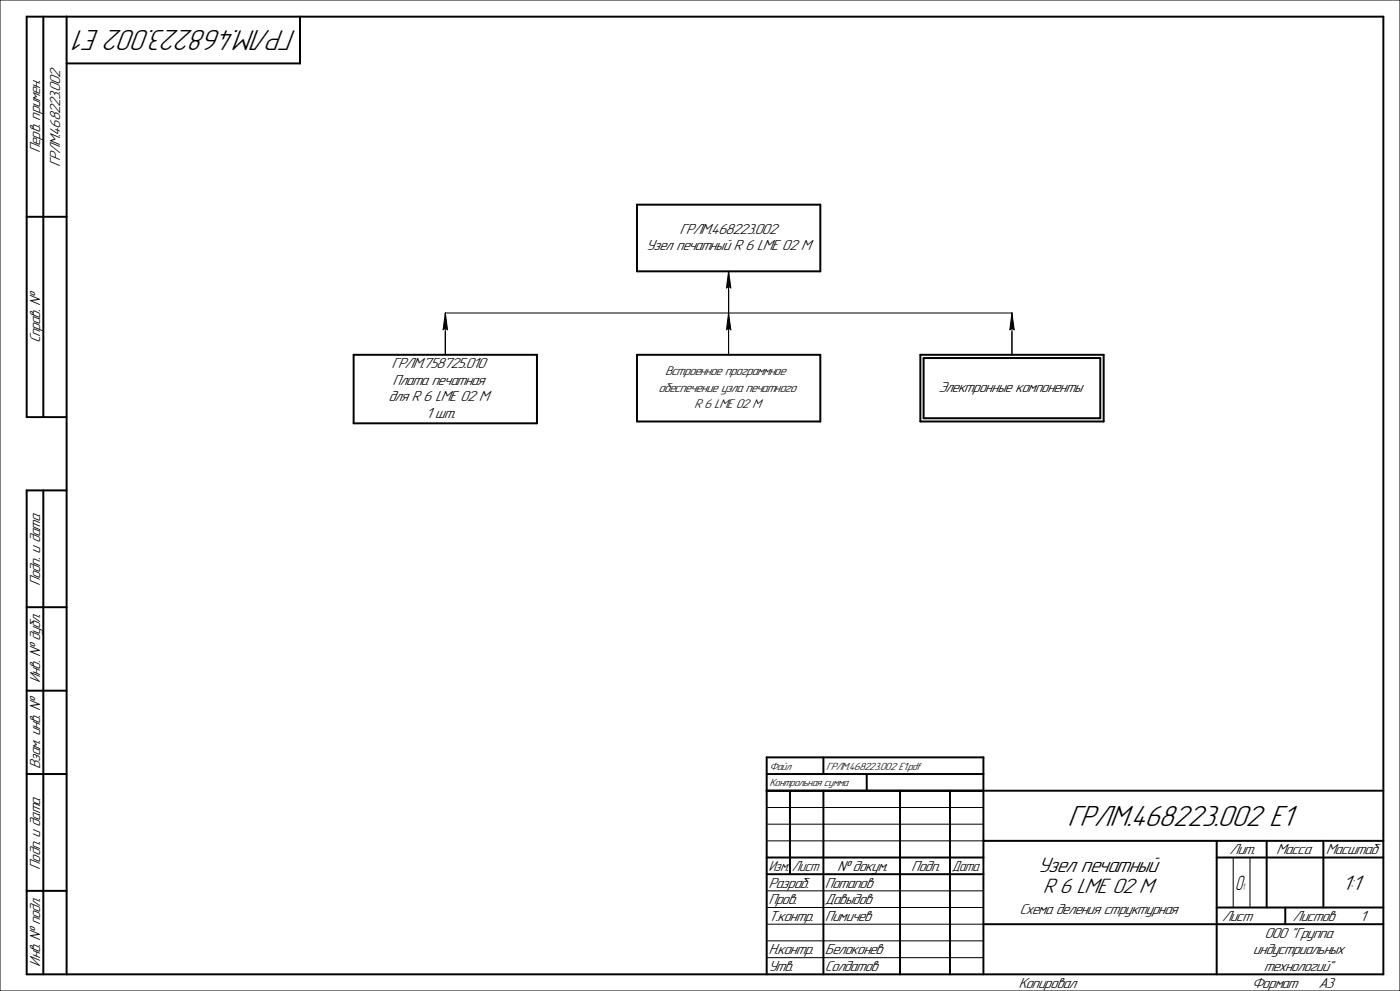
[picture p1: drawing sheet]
<svg xmlns="http://www.w3.org/2000/svg" width="420mm" height="297mm" viewBox="0 0 420 297" stroke-linecap="round" stroke-linejoin="round" font-family="sans-serif">
<path d="M218.6 81.3v25M133.6 106.3v-12.5h170v12.5" fill="none" stroke="#000" stroke-width=".3"/>
<path d="M191.1 61.3h55v20h-55zM106.1 106.3h55v20.6h-55zM191.1 106.3h55v20h-55zM276.1 106.3h55v20h-55zM277.1 107.3h53v18h-53zM230 227h65v10h-65zM230 232h65M247 227v5M260 232v5" fill="none" stroke="#000" stroke-width=".59"/>
<path d="M217.4 93.9h2.4v5.4h-2.4z" fill="#fff"/>
<path d="M218.6 93.8l.6 5-.6-.5-.7 .5zM218.6 93.8v12.5" fill="none" stroke="#000" stroke-width=".3"/>
<path d="M218 94.1h.6v4.7h-.6zM218.6 93.9h.6v4.9h-.6z" fill="#000"/>
<path d="M132.4 93.9h2.4v5.4h-2.4z" fill="#fff"/>
<path d="M133.6 93.8l.6 5-.6-.5-.7 .5zM133.6 93.8v12.5" fill="none" stroke="#000" stroke-width=".3"/>
<path d="M133 94.1h.6v4.7h-.6zM133.6 93.9h.6v4.9h-.6z" fill="#000"/>
<g fill="#fff">
<path d="M117.4 107h29.2v4.2h-29.2z"/>
<path d="M117.8 112h28.5v4.2h-28.5z"/>
<path d="M116.5 117h31v4.2h-31z"/>
<path d="M127.8 122h8.5v4.2h-8.5z"/>
<path d="M199.5 109.5h38.2v3.7h-38.2z"/>
<path d="M197.5 114.5h42.1v3.7h-42.1z"/>
<path d="M208.3 119.5h20.6v3.6h-20.6z"/>
<path d="M230.9 228.2h7.1v3.1h-7.1z"/>
<path d="M230.9 233.2h24.2v3.1h-24.2z"/>
<path d="M247.9 228.3h28.9v3h-28.9z"/>
<path d="M302.4 93.9h2.4v5.4h-2.4z"/>
</g>
<path d="M303.6 93.8l.6 5-.6-.5-.7 .5zM303.6 93.8v12.5" fill="none" stroke="#000" stroke-width=".3"/>
<path d="M303 94.1h.6v4.7h-.6zM303.6 93.9h.6v4.9h-.6z" fill="#000"/>
<g fill="#fff">
<path d="M281.5 114.2h44.2v4.2h-44.2z"/>
<path d="M203.9 66.7h30.1v4.3h-30.1z"/>
<path d="M193.8 71.7h50.3v4.2h-50.3z"/>
<path d="M217.4 81.4h2.4v5.4h-2.4z"/>
</g>
<g fill="none" stroke="#000" stroke-width=".3">
<path d="M0 0h420v297h-420zM218.6 81.3l.6 5-.6-.5-.7 .5zM218.6 81.3v12.5M230 247h65M230 252h65M230 242h65M370 257v15M375 257v15M230 267h65M230 272h65M230 277h65M230 282h65"/>
<path d="M230 287h65"/>
</g>
<path d="M218 81.7h.6v4.6h-.6zM218.6 81.4h.6v4.9h-.6z" fill="#000"/>
<g fill="none" stroke="#000" stroke-width=".59">
<path d="M13 5v120M20 5v287M90 5v14h-70M8 65h12M20 125h-12v-120h407v287h-407v-145h12M13 147v145M8 182h12M8 207h12M8 232h12M237 237v25M247 237v55M270 237v55"/>
<path d="M285 237v55M295 237v55M415 237h-185v55M230 257h65M295 252h120M365 252v40M365 257h50M380 252v20M397 252v20M8 267h12M230 262h65M295 277h120"/>
<path d="M365 272h50M385.6 272v5"/>
</g>
<g font-size="9.3">
<text x="89" y="8.9" transform="rotate(-180 89 8.9)">ГРЛМ.468223.002 Е1</text>
<text x="320.2" y="247.6">ГРЛМ.468223.002 Е1</text>
</g>
<g font-size="6.7">
<text x="311.4" y="261.3">Узел печатный</text>
<text x="312.8" y="267.6">R 6 LME 02 M</text>
<text x="402.6" y="266.7">1:1</text>
</g>
<text font-size="6.4" x="370.6" y="266.7">О</text>
<g font-size="4.7">
<text x="12.1" y="45.8" transform="rotate(-90 12.1 45.8)">Перв. примен.</text>
<text x="18" y="50.1" transform="rotate(-90 18 50.1)">ГРЛМ.468223.002</text>
<text x="203.9" y="70">ГРЛМ.468223.002</text>
<text x="193.8" y="75">Узел печатный R 6 LME 02 M</text>
<text x="12.1" y="102.9" transform="rotate(-90 12.1 102.9)">Справ. №</text>
<text x="117.4" y="110.3">ГРЛМ.758725.010</text>
<text x="117.8" y="115.3">Плата печатная</text>
<text x="281.5" y="117.5">Электронные компоненты</text>
<text x="116.5" y="120.3">для R 6 LME 02 M</text>
<text x="127.8" y="125.3">1 шт.</text>
<text x="12.1" y="175.6" transform="rotate(-90 12.1 175.6)">Подп. и дата</text>
<text x="12.1" y="204.7" transform="rotate(-90 12.1 204.7)">Инв. № дубл.</text>
<text x="12.1" y="230.4" transform="rotate(-90 12.1 230.4)">Взам. инв. №</text>
<text x="368.8" y="256.1">Лит.</text>
<text x="382.9" y="256.1">Масса</text>
<text x="397.8" y="256.1">Масштаб</text>
<text x="12.1" y="260.6" transform="rotate(-90 12.1 260.6)">Подп. и дата</text>
<text x="230.6" y="261.1">Изм. Лист</text>
<text x="251.1" y="261.1">№ докум.</text>
<text x="273.4" y="261.1">Подп.</text>
<text x="285.6" y="261.1">Дата</text>
<text x="230.5" y="266.1">Разраб.</text>
<text x="247.5" y="266.1">Потапов</text>
<text x="230.5" y="271.1">Пров.</text>
<text x="247.5" y="271.1">Давыдов</text>
<text x="305.8" y="273.9">Схема деления структурная</text>
<text x="230.5" y="276.1">Т.контр.</text>
<text x="247.5" y="276.1">Пимичев</text>
<text x="366.7" y="276.1">Лист</text>
<text x="379.3" y="281.2">ООО &quot;Группа</text>
<text x="387.7" y="276.1">Листов</text>
<text x="408" y="276.1">1</text>
<text x="230.5" y="286">Н.контр.</text>
<text x="247.5" y="286">Белоконев</text>
<text x="375.9" y="286">индустриальных</text>
<text x="12.1" y="289.7" transform="rotate(-90 12.1 289.7)">Инв. № подл.</text>
<text x="230.5" y="291">Утв.</text>
<text x="247.5" y="291">Солдатов</text>
<text x="379.1" y="291">технологий&quot;</text>
<text x="305.5" y="296">Копировал</text>
<text x="375.5" y="296">Формат</text>
<text x="395.5" y="296">A3</text>
</g>
<g font-size="4.1">
<text x="199.5" y="112.4">Встроенное программное</text>
<text x="197.5" y="117.3">обеспечение узла печатного</text>
<text x="208.3" y="122.3">R 6 LME 02 М</text>
</g>
<g font-size="3.4">
<text x="230.9" y="230.6">Файл</text>
<text x="247.9" y="230.6">ГРЛМ.468223.002 Е1.pdf</text>
<text x="230.9" y="235.6">Контрольная сумма</text>
</g>
<text font-size="2.9" x="372.7" y="266.8">1</text>
</svg>
